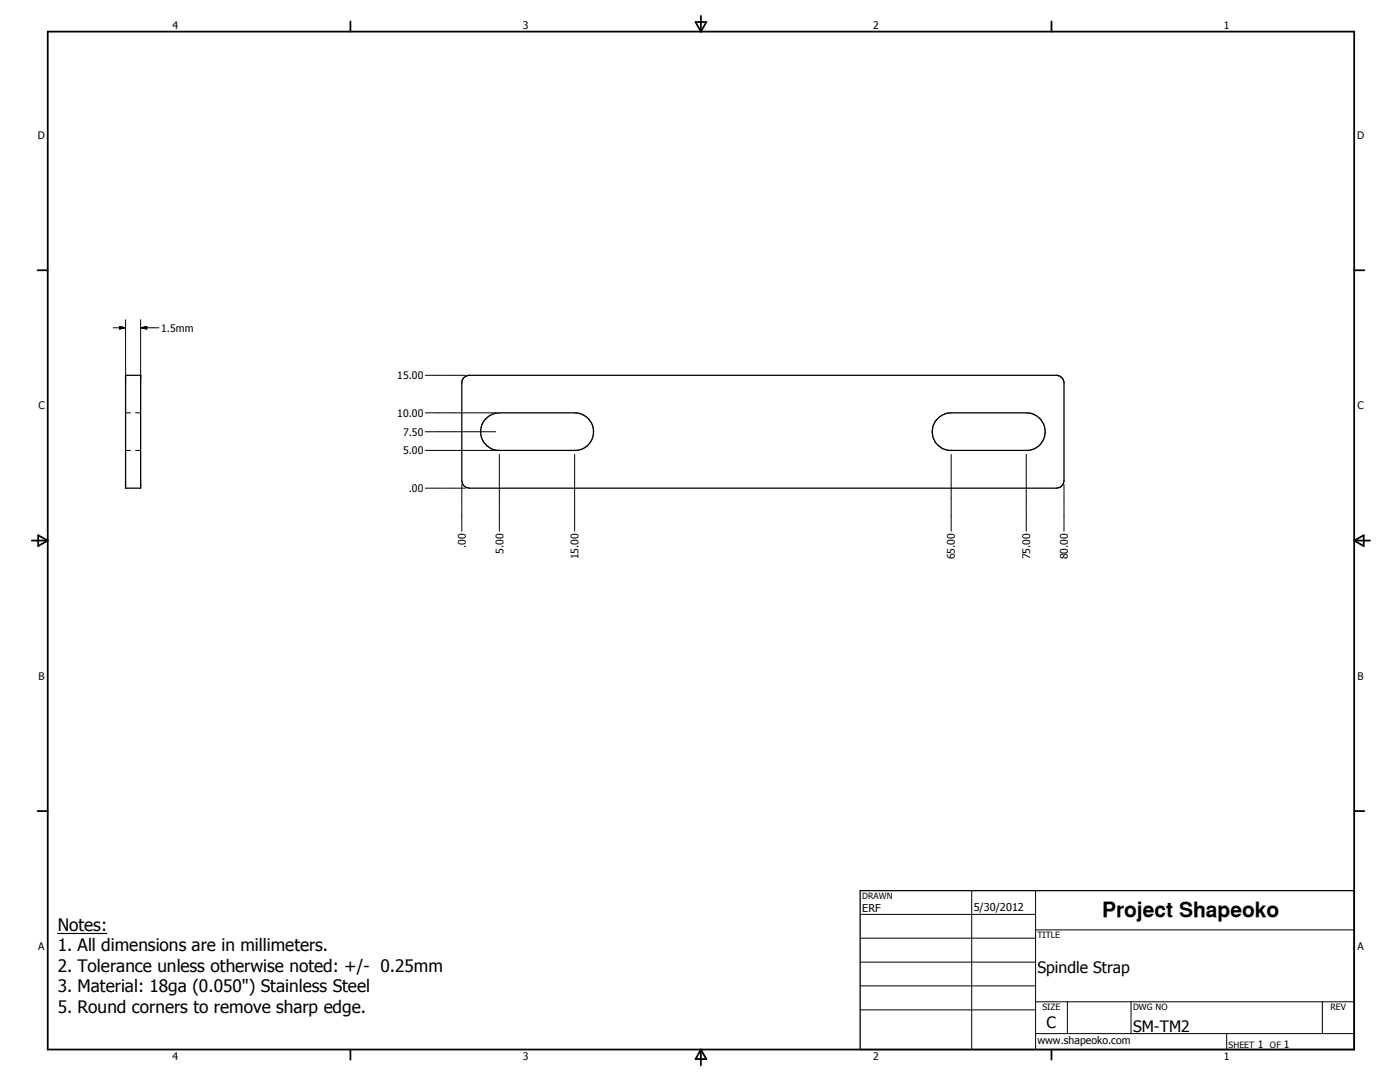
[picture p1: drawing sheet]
<svg xmlns="http://www.w3.org/2000/svg" width="279mm" height="216mm" viewBox="0 0 279 216" stroke-linecap="round" stroke-linejoin="round" font-family="sans-serif">
<path d="M25.1 74.9h.1M25.1 74.9h3M25.1 74.9v22.5h3v-22.5M28.1 74.9h.1M92.5 75.5l1-.6h117.5a1.68 1.68 0 0 1 1.3 1.3v19.9a1.6 1.6 0 0 1-1.5 1.3h-117.1a1.52 1.52 0 0 1-1.5-1.5v-19.5zM97.2 83.3a3.9 3.9 0 0 1 2.5-.9h15a3.8 3.8 0 0 1 3.7 3.6 3.8 3.8 0 0 1-3.4 3.9h-15.6a3.7 3.7 0 0 1-3.3-2.6 3.7 3.7 0 0 1 1.1-4zM186.9 83.8a3.8 3.8 0 0 1 2.9-1.4h15a3.8 3.8 0 0 1 3.8 3.6 3.8 3.8 0 0 1-3.5 3.9h-15.7a3.8 3.8 0 0 1-2.5-6.1zM171.7 177.7h98.6v31.7h-98.6z" fill="none" stroke="#000" stroke-width=".25"/>
<g fill="none" stroke="#000" stroke-width=".2">
<path d="M22.6 65.4h2.5M23.8 65.2l1.3 .2-1.3 .3zM25.1 63.8v11.8M28.1 65.4l1.2-.2v.5zM28.1 65.4h3.6M28.1 63.8v11.8M84.9 74.9h8M25.1 82.4h.9M25.1 89.9h.9M27.1 82.4h1M27.1 89.9h1M84.9 82.4h14"/>
<path d="M84.9 89.9h14M84.9 97.4h8M84.9 86.1h14M92.2 96.7v9.3M99.7 90.7v15.3M114.7 90.7v15.3M189.8 90.7v15.3M204.8 90.7v15.3M212.3 96.7v9.3M193.9 177.7v31.7M206.7 177.7v31.7M171.7 182.5h35"/>
<path d="M171.7 187.2h35M171.7 192h35M171.7 196.7h35M206.7 199.9h63.6M206.7 185.5h63.6M213 199.9v6.3M225.7 199.9v6.3M263.9 199.9v6.3M171.7 201.5h35M206.7 206.2h63.6M244.8 206.2v3.2"/>
</g>
<g fill="none" stroke="#000" stroke-width=".35">
<path d="M9.5 6.3h260.8v203.1h-260.8zM69.9 4.3v2M138.8 4.4h2.2l-1.1 1.9zM139.9 3.2v3.1M209.8 4.3v2M7.5 53.9h2M270.3 53.9h2M6.3 107.9h3.2M7.6 106.8l1.9 1.1-1.9 1.1zM270.3 107.9h3.1M270.3 107.9l1.9-1.1v2.2zM7.5 161.8h2"/>
<path d="M270.3 161.8h2M69.9 209.4v2.1M139.9 209.4v3.2M139.9 209.4l1.1 1.9h-2.2zM209.8 209.4v2.1"/>
</g>
<path d="M11.5 186.3h9.8" fill="none" stroke="#000" stroke-width=".23"/>
<path d="M23.8 65.2l1.3 .2-1.3 .3zM28.1 65.4l1.2-.2v.5z" fill="#000"/>
<text font-size="4.2" x="220" y="183">Project Shapeoko</text>
<g font-size="3.4">
<text x="11.5" y="185.7">Notes:</text>
<text x="11.5" y="189.8">1. All dimensions are in millimeters.</text>
<text x="11.5" y="193.9">2. Tolerance unless otherwise noted: +/- 0.25mm</text>
<text x="11.5" y="198">3. Material: 18ga (0.050&quot;) Stainless Steel</text>
<text x="11.5" y="202.2">5. Round corners to remove sharp edge.</text>
</g>
<g font-size="3.1">
<text x="207.1" y="194.2">Spindle Strap</text>
<text x="208.9" y="205.2">C</text>
<text x="226.1" y="205.9">SM-TM2</text>
</g>
<g font-size="2.2">
<text x="172.1" y="182.1">ERF</text>
<text x="194.4" y="181.7">5/30/2012</text>
</g>
<g font-size="2.1">
<text x="34.4" y="5.9">4</text>
<text x="104.4" y="5.9">3</text>
<text x="174.3" y="5.9">2</text>
<text x="244.3" y="5.9">1</text>
<text x="7.6" y="27.8">D</text>
<text x="270.8" y="27.8">D</text>
<text x="32.2" y="66.2">1.5mm</text>
<text x="79.3" y="75.7">15.00</text>
<text x="7.7" y="81.7">C</text>
<text x="79.3" y="83.2">10.00</text>
<text x="270.9" y="81.7">C</text>
<text x="80.4" y="86.9">7.50</text>
<text x="80.4" y="90.7">5.00</text>
<text x="81.6" y="98.2">.00</text>
<text x="93" y="109.3" transform="rotate(-90 93 109.3)">.00</text>
<text x="100.5" y="110.4" transform="rotate(-90 100.5 110.4)">5.00</text>
<text x="115.5" y="111.6" transform="rotate(-90 115.5 111.6)">15.00</text>
<text x="190.6" y="111.6" transform="rotate(-90 190.6 111.6)">65.00</text>
<text x="205.6" y="111.6" transform="rotate(-90 205.6 111.6)">75.00</text>
<text x="213.1" y="111.6" transform="rotate(-90 213.1 111.6)">80.00</text>
<text x="7.7" y="135.6">B</text>
<text x="270.9" y="135.6">B</text>
<text x="7.6" y="189.6">A</text>
<text x="270.9" y="189.6">A</text>
<text x="207.1" y="208.2">www.shapeoko.com</text>
<text x="251" y="209">1</text>
<text x="256.2" y="209">1</text>
<text x="34.4" y="211.5">4</text>
<text x="104.4" y="211.5">3</text>
<text x="174.3" y="211.5">2</text>
<text x="244.3" y="211.5">1</text>
</g>
<g font-size="1.7">
<text x="172" y="179.4">DRAWN</text>
<text x="207.1" y="187.2">TITLE</text>
<text x="208.1" y="201.6">SIZE</text>
<text x="226.1" y="201.6">DWG NO</text>
<text x="265.5" y="201.5">REV</text>
<text x="245.2" y="209">SHEET</text>
<text x="253.4" y="209">OF</text>
</g>
</svg>
